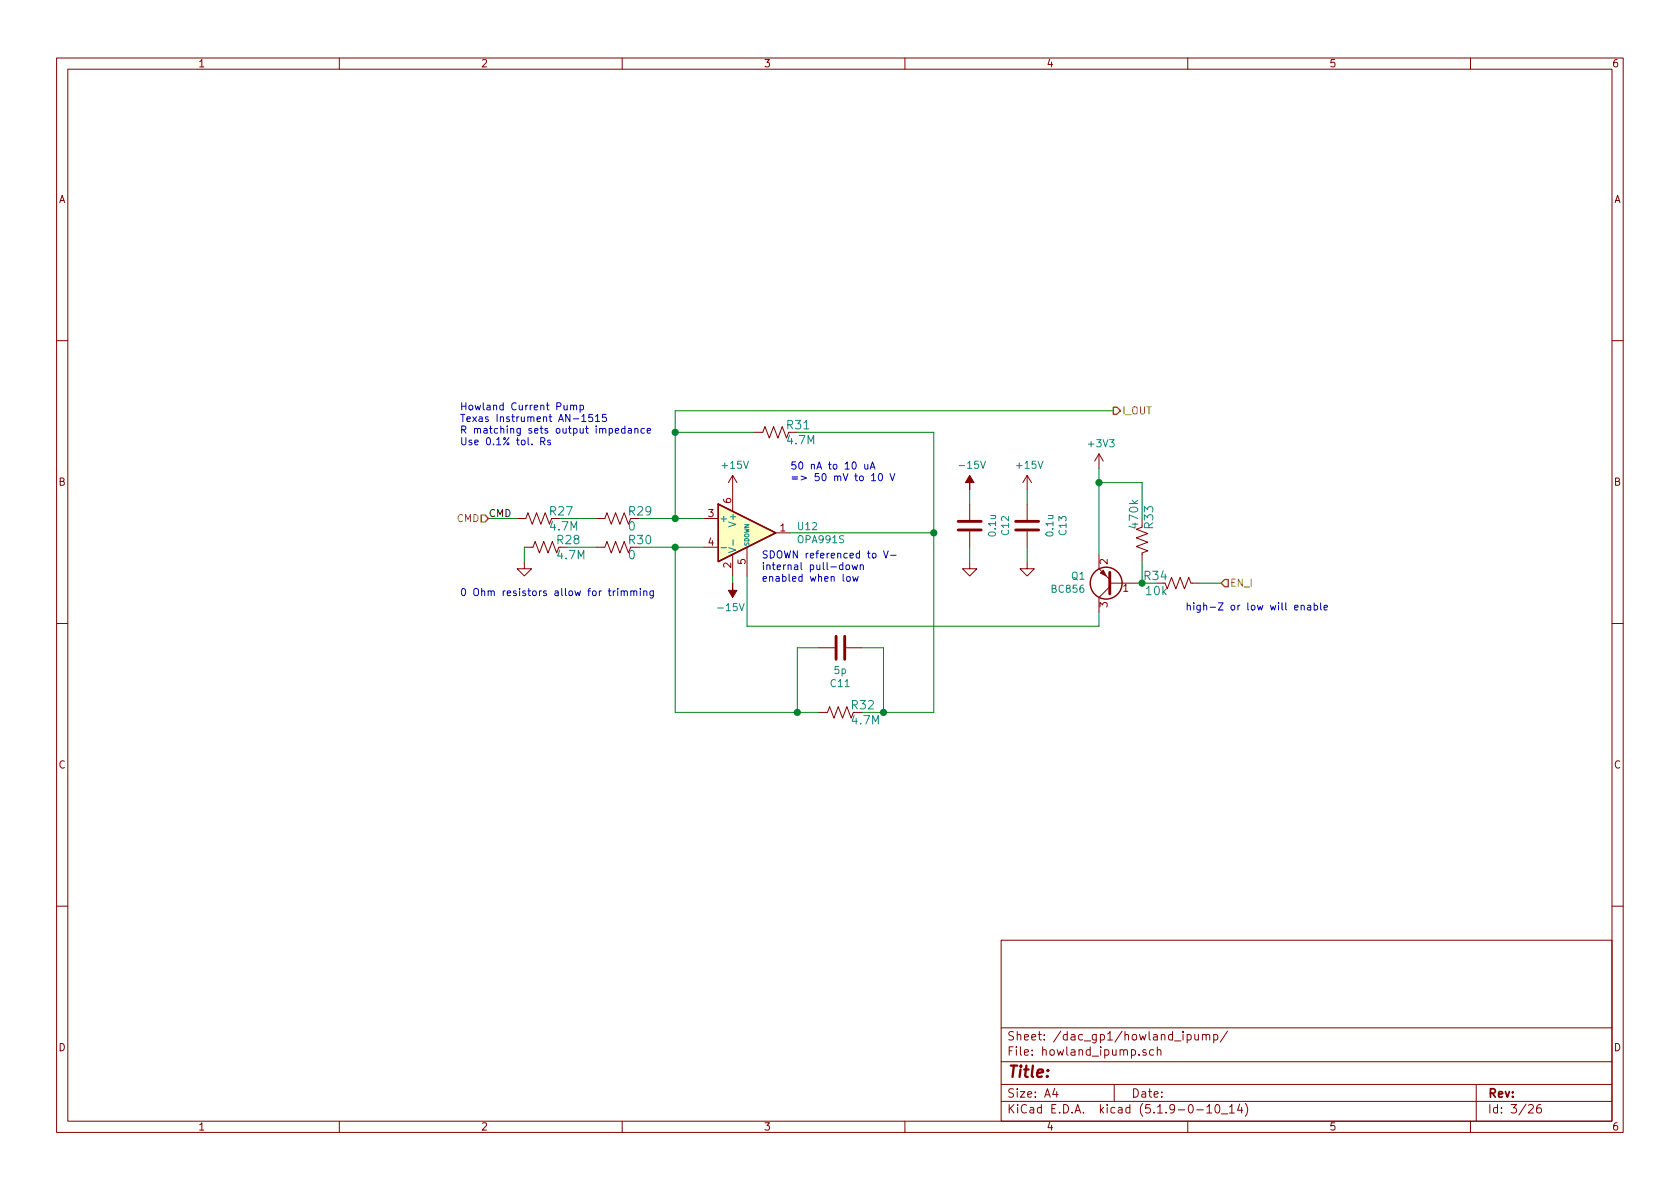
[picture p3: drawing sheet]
<svg xmlns="http://www.w3.org/2000/svg" width="297mm" height="210mm" viewBox="0 0 297 210" stroke-linecap="round" stroke-linejoin="round" font-family="sans-serif">
<g fill="none" stroke="#840000" stroke-width=".18">
<path d="M10 10.3h277v189.9h-277zM12 12.2h273v186.1h-273zM60 10.3v1.9M110 10.3v1.9M160 10.3v1.9M210 10.3v1.9M260 10.3v1.9M10 60.2h2M133.3 76.4h1.6l.4-1 .7 2.1 .8-2.1 .7 2.1 .8-2.1 .8 2.1 .3-1.1M285 60.2h2M91.4 91.7h1.6l.3-1 .8 2 .8-2 .7 2 .8-2 .8 2 .3-1M92.7 99.3v1.3h1.3l-1.3 1.2-1.3-1.2h1.3"/>
<path d="M92.7 96.8h1.5l.4-1 .8 2 .7-2 .8 2 .8-2 .7 2 .4-1M105.4 96.8h1.5l.4-1 .8 2 .7-2 .8 2 .8-2 .7 2 .4-1M105.4 91.7h1.5l.4-1 .8 2 .7-2 .8 2 .8-2 .7 2 .4-1M124.5 91.7h2.5M124.5 96.8h2.5M129.5 84.1l-.7 1.2M129.5 84.1v6.3M129.5 98v3.8M129.5 84.1l.8 1.2M132.1 96.8v5M137.2 94.2h2.5M171.4 99.3v1.3h1.3l-1.3 1.2-1.2-1.2h1.2"/>
<path d="M171.4 89.1v2.8M171.4 94v2.8M181.6 99.3v1.3h1.3l-1.3 1.2-1.3-1.2h1.3M181.6 84.1l-.8 1.2M181.6 84.1v2.5M181.6 89.1v2.8M181.6 94v2.8M181.6 84.1l.8 1.2M194.3 98v2.6l1.9 1.9M194.3 80.3v2.5M194.3 80.3l-.8 1.2M194.3 80.3l.8 1.2"/>
<path d="M201.9 93.2l-1 .4 2 .8-2 .7 2 .8-2 .7 2 .8-1 .4v1.5M10 110.3h2M144.8 114.5h2.8M149.6 114.5h2.8M196.2 103.8l-1.9 1.9v2.5M196.2 103.1h5.7M206 103.1l.4 1 .7-2 .8 2 .8-2 .7 2 .8-2 .4 1h1.5M285 110.3h2M144.8 126h1.5l.4-1 .7 2 .8-2 .8 2 .7-2 .8 2 .4-1M10 160.2h2M177 166.3h108v32h-108zM285 160.2h2"/>
<path d="M60 198.3v1.9M110 198.3v1.9M160 198.3v1.9M177 194.8h108M177 191.8h108M177 187.8h108M177 181.8h108M186.5 192.5l-.4 1h1M186.8 193v1M197 191.8v3M202.6 185.7l-.3-.1-.2 .2v.2l.5 .2v.3h-.5M204 185.7l-.4-.1-.3 .3v.6l.3 .1 .4-.1"/>
<path d="M204.6 185.7l.2-.1 .4 .1 .1 .9M204.6 185.1v1.5M209.9 183l.4-.1 .3 .3-.1 .6-.2 .1-.4-.1M209.9 182.9v1.5M210 198.3v1.9M211.3 182.9v.9l.4 .1 .2-.1M211.6 196.3h1.2M211.9 182.9v1M212.6 183.1l.1-.1a.37 .37 0 0 1 .6 .1v.8M212.6 182.9v1M213.3 183.1v-.1a.37 .37 0 0 1 .6 .1v.8M213.4 195.8l.4-.5v1.5"/>
<path d="M213.4 196.8h.8M214.6 183l.4-.1 .3 .3-.1 .6-.2 .1-.4-.1M214.6 182.9v1.5M215 195.4l.3-.1a.94 .94 0 0 1 0 1.5 .8 .8 0 0 1-.6-.6 .8 .8 0 0 1 .3-.8zM216 197h1.1M217 182.3l-1.3 2M217.4 195.8l.4-.5v1.5M217.4 196.8h.8M219.2 195.2l-.4 1.1h.9M219.5 195.8v1M220.2 195.1a1.71 1.71 0 0 1 0 2.3M260 198.3v1.9"/>
<path d="M261 191.8v6.5M270.3 195.5l.2-.2h.3l.3 .5-.9 1h.9M272.4 195.3a.62 .62 0 0 0-.7 .7l.1 .7 .2 .1 .5-.1v-.5l-.1-.2-.4-.1-.3 .3"/>
</g>
<g fill="#840000" stroke="#840000" stroke-width=".18">
<path d="M129.5 103.1v1.3h.8l-.8 1.3-.7-1.3h.7z"/>
<path d="M171.4 84.1l.8 1.2h-.8v1.3v-1.3h-.7z"/>
<path d="M194.6 101.3l.5-.5 .5 1z"/>
</g>
<path d="M169.4 92.2h4.1M169.4 93.7h4.1M179.6 92.2h4M179.6 93.7h4M147.8 112.5v4.1M149.4 112.5v4.1M196.2 101.2v3.8" fill="none" stroke="#840000" stroke-width=".51"/>
<path d="M127 89.1l10.2 5.1-10.2 5.1z" fill="#ffffc2" stroke="#ffffc2" stroke-width=".18"/>
<g fill="none" stroke="#840000" stroke-width=".25">
<path d="M127 89.1l10.2 5.1-10.2 5.1z"/>
<circle cx="195.6" cy="103.1" r="2.82"/>
</g>
<path d="M127.5 96.8h1M128.8 96.8l1.3 .5-1.3 .4M129.6 95.5v.9" fill="none" stroke="#008484" stroke-width=".18"/>
<g fill="none" stroke="#008400" stroke-width=".18">
<path d="M119.4 76.4h13.9M141 76.4h24.1v49.6h-12.7M196.8 72.6h-77.4v19.1M86.4 91.7h5M92.7 96.8v2.5M99.1 91.7h6.3M100.3 96.8h5.1M113 91.7h11.5M113 96.8h11.5M119.4 96.8v29.2h25.4M139.7 94.2h25.4M171.4 86.6v2.5"/>
<path d="M171.4 96.8v2.5M181.6 86.6v2.5M181.6 96.8v2.5M194.3 82.8v15.2M194.3 85.3h7.6v6.4M201.9 99.3v3.8M129.5 101.8v1.3M132.1 101.8v8.9h62.2v-2.5M144.8 114.5h-3.8v11.5M152.4 114.5h3.8v11.5M212.1 103.1h3.8"/>
</g>
<path d="M196.8 72h.7l.6 .6-.6 .7h-.7zM85.1 91.1h.6l.7 .6-.7 .6h-.6zM216.5 102.5h.7v1.3h-.7l-.6-.7z" fill="none" stroke="#848400" stroke-width=".25"/>
<g fill="none" stroke="#0000c2" stroke-width=".18">
<path d="M95.6 78l.7-.1v-.4l-.7-.1v1.3M95.9 78l.4 .7M97.3 77.9l-.3-.1-.2 .2 .1 .2 .4 .1v.3h-.5M99.7 71.6l.1 .8 .3 .1 .2-.1M100.3 71.6v.9M100.9 71.8l.2-.2 .3 .1v.8M100.9 71.6v.9M101.4 71.8l.2-.2 .3 .1 .1 .8M102.6 71.7l.3-.1 .3 .3-.2 .5h-.4M102.6 71.6v1.3M102.9 73.6l.3-.3v1.2M102.9 74.5h.7"/>
<path d="M104.7 73.3h-.6v.6l.2-.1h.4v.6l-.1 .1-.5-.1M105.3 73.6l.4-.3v1.2M105.3 74.5h.7M107.2 73.3h-.6l-.1 .6 .5-.1 .2 .2v.3l-.2 .2-.5-.1M108.8 76.2l.6-.1-.1-.3h-.3l-.2 .1 .1 .6h.4M110.5 75.8h-.4l-.2 .2 .1 .5h.5M110.5 75.3v1.3M111.1 75.8h.5v.8M111.6 76.1h-.4l-.2 .2 .1 .2h.5M112.2 75.9l.2-.1h.3l.1 .8M112.2 75.8v.8M113.9 75.8h-.3l-.3 .2 .2 .5h.4"/>
<path d="M114.4 76.2l.6-.1v-.3h-.4l-.2 .1 .1 .6h.5M149 99.9h-.3l-.3 .2 .1 .6h.5M149 99.5v1.2M149.7 99.9h.3l.2 .1-.1 .7h-.3l-.2-.2zM150.6 99.9l.3 .8 .2-.6 .3 .6 .2-.8M152.1 99.9v.8M152.9 82.1l.1 .8 .2 .1 .2-.2M153.4 82.1v.9M153.8 83l.5-1.3 .4 1.3M154 82.6h.6M154.1 84.1l.4-.4v1.3M154.1 85h.7"/>
<path d="M155.4 83.9l.2-.2a.67 .67 0 0 1 .4 .7 .67 .67 0 0 1-.4 .6l-.3-.5zM156.2 97.4l.4 1.3 .4-1.3M157.4 83.7l.4 1.3 .4-1.3M157.5 98.2h.9M108.8 104.5l-.4 .2M109.2 104.1v.1M109.2 104.5v.8M109.8 104.6l.2-.1h.3l.1 .8M109.8 104.5v.8M110.4 104.7l.2-.2h.2l.1 .8M111.5 104.6l.2-.1h.3l.1 .8M111.5 104.5v.8"/>
<path d="M112.1 104.7l.1-.2h.3l.1 .8M113.2 104.1v.1M113.2 104.5v.8M113.8 104.6l.2-.1h.3l.1 .8M113.8 104.5v.8M115.5 104.5v1l-.2 .3-.3-.1M115.5 104.5h-.4l-.2 .2 .1 .6h.5M149.7 102.1l.2-.2 .4 .2v.5l-.1 .1-.3 .1-.2-.1zM150.8 101.9l.2 .9 .3-.6 .2 .6 .2-.9M152.1 100l.2-.1h.3l.1 .8M228.9 107.4l.6-.1-.1-.2-.3-.1-.2 .2 .1 .6h.4M230 107.2l.2-.2 .3 .1 .1 .8"/>
<path d="M230 107v.9M231.2 107.1h.5v.8M231.7 107.3l-.4 .1-.2 .2 .2 .3 .4-.1M232.4 107.1l.3-.1 .3 .3-.2 .5h-.4M232.4 106.6v1.3M233.5 106.6v1.1l.2 .2M234.1 107.4l.6-.1-.1-.2-.3-.1-.2 .2 .1 .6h.4"/>
</g>
<g fill="#008400" stroke="#008400" stroke-width=".25">
<circle cx="165.1" cy="94.2" r=".51"/>
<circle cx="119.4" cy="76.4" r=".51"/>
<circle cx="141" cy="126" r=".51"/>
<circle cx="156.2" cy="126" r=".51"/>
<circle cx="119.4" cy="96.8" r=".51"/>
<circle cx="119.4" cy="91.7" r=".51"/>
<circle cx="201.9" cy="103.1" r=".51"/>
<circle cx="194.3" cy="85.3" r=".51"/>
</g>
<text font-size="2.8" fill="#840000" x="178" y="190.5">Title:</text>
<g font-size="2.1" fill="#008484">
<text x="139.2" y="75.9">R31</text>
<text x="139.3" y="78.6">4.7M</text>
<text x="97.3" y="91.2">R27</text>
<text x="97.4" y="93.8">4.7M</text>
<text x="111.2" y="93.8">0</text>
<text x="111.3" y="91.2">R29</text>
<text x="201.2" y="93.3" transform="rotate(-90 201.2 93.3)">470k</text>
<text x="203.9" y="93.4" transform="rotate(-90 203.9 93.4)">R33</text>
<text x="98.6" y="96.2">R28</text>
<text x="98.7" y="98.9">4.7M</text>
<text x="111.2" y="98.9">0</text>
<text x="111.3" y="96.2">R30</text>
<text x="202.7" y="105.3">10k</text>
<text x="150.6" y="125.4">R32</text>
<text x="150.7" y="128.1">4.7M</text>
</g>
<text font-size="2.1" fill="#008400" x="202.4" y="102.6">R34</text>
<g font-size="2.1" fill="#840000">
<text x="178" y="184">Sheet: /dac_gp1/howland_ipump/</text>
<text x="178" y="186.7">File: howland_ipump.sch</text>
<text x="178" y="196.9">KiCad E.D.A. kicad (5.1.9-0-10_14)</text>
<text x="178" y="194.1">Size: A4</text>
<text x="200" y="194.1">Date:</text>
<text x="263" y="194.1">Rev:</text>
<text x="263" y="196.9">Id: 3/26</text>
</g>
<g font-size="1.8" fill="#840000">
<text x="35" y="11.9">1</text>
<text x="85" y="11.9">2</text>
<text x="135" y="11.9">3</text>
<text x="185" y="11.9">4</text>
<text x="235" y="11.9">5</text>
<text x="285" y="11.9">6</text>
<text x="10.4" y="35.9">A</text>
<text x="285.4" y="35.9">A</text>
<text x="10.4" y="85.9">B</text>
<text x="129.3" y="89" transform="rotate(-90 129.3 89)">6</text>
<text x="285.4" y="85.9">B</text>
<text x="125.2" y="91.4">3</text>
<text x="137.9" y="94">1</text>
<text x="125.2" y="96.5">4</text>
<text x="129.3" y="100.4" transform="rotate(-90 129.3 100.4)">2</text>
<text x="131.8" y="99.8" transform="rotate(-90 131.8 99.8)">5</text>
<text x="195.8" y="99.8" transform="rotate(-90 195.8 99.8)">2</text>
<text x="195.8" y="107.4" transform="rotate(-90 195.8 107.4)">3</text>
<text x="198.6" y="104.6">1</text>
<text x="10.4" y="135.9">C</text>
<text x="285.4" y="135.9">C</text>
<text x="10.4" y="185.9">D</text>
<text x="285.4" y="185.9">D</text>
<text x="35" y="199.9">1</text>
<text x="85" y="199.9">2</text>
<text x="135" y="199.9">3</text>
<text x="185" y="199.9">4</text>
<text x="235" y="199.9">5</text>
<text x="285" y="199.9">6</text>
</g>
<g font-size="1.8" fill="#0000c2">
<text x="81.3" y="72.6">Howland Current Pump</text>
<text x="81.3" y="74.6">Texas Instrument AN-1515</text>
<text x="81.3" y="76.7">R matching sets output impedance</text>
<text x="81.3" y="78.7">Use 0.1% tol. Rs</text>
<text x="139.7" y="83">50 nA to 10 uA</text>
<text x="139.7" y="85.1">=&gt; 50 mV to 10 V</text>
<text x="134.6" y="98.7">SDOWN referenced to V-</text>
<text x="134.6" y="100.8">internal pull-down</text>
<text x="81.3" y="105.4">0 Ohm resistors allow for trimming</text>
<text x="134.6" y="102.9">enabled when low</text>
<text x="209.5" y="107.9">high-Z or low will enable</text>
</g>
<g font-size="1.8" fill="#848400">
<text x="198.4" y="73.3">I_OUT</text>
<text x="80.8" y="92.3">CMD</text>
<text x="217.4" y="103.8">EN_I</text>
</g>
<g font-size="1.8" fill="#008484">
<text x="127.8" y="82.9">+15V</text>
<text x="170" y="82.9">-15V</text>
<text x="179.9" y="82.9">+15V</text>
<text x="192.6" y="79.1">+3V3</text>
<text x="127.1" y="92.3">+</text>
<text x="130.2" y="92.8" transform="rotate(-90 130.2 92.8)">V+</text>
<text x="141.1" y="93.7">U12</text>
<text x="176.1" y="94.7" transform="rotate(-90 176.1 94.7)">0.1u</text>
<text x="178.4" y="94.6" transform="rotate(-90 178.4 94.6)">C12</text>
<text x="186.3" y="94.7" transform="rotate(-90 186.3 94.7)">0.1u</text>
<text x="188.6" y="94.6" transform="rotate(-90 188.6 94.6)">C13</text>
<text x="141.2" y="96.1">OPA991S</text>
<text x="186.1" y="104.8">BC856</text>
<text x="189.5" y="102.5">Q1</text>
<text x="127.3" y="108.1">-15V</text>
<text x="147.5" y="119.2">5p</text>
<text x="146.9" y="121.5">C11</text>
</g>
<text font-size="1.8" x="86.4" y="91.4">CMD</text>
<text font-size="1.1" fill="#008484" x="132.5" y="96.6" transform="rotate(-90 132.5 96.6)">SDOWN</text>
</svg>
